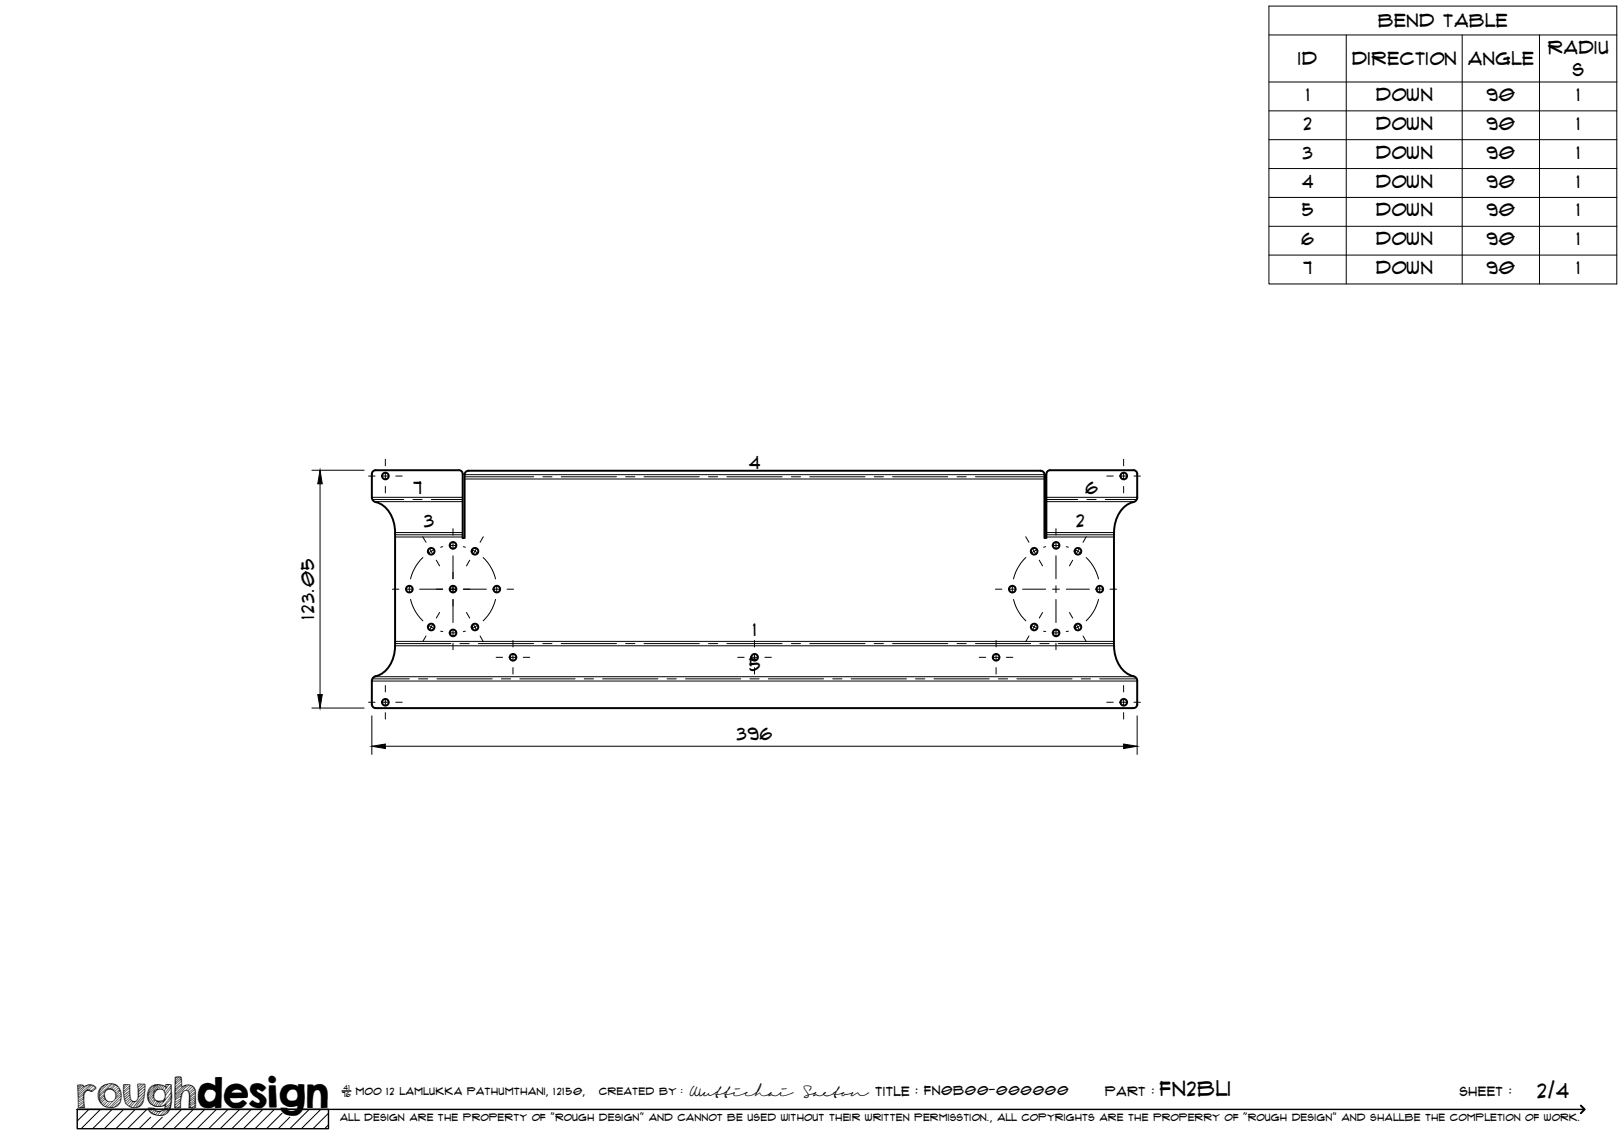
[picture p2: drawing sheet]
<svg xmlns="http://www.w3.org/2000/svg" width="420mm" height="297mm" viewBox="0 0 420 297" stroke-linecap="round" stroke-linejoin="round" font-family="sans-serif">
<!-- layer: Visible -->
<g fill="none" stroke="#000" stroke-width=".51">
<path d="M96.2 122.7v6l.2 .6a2.18 2.18 0 0 0 1.6 .9 8 8 0 0 1 4.2 7.6M102.2 137.8v29.3a7.8 7.8 0 0 1-5.6 8.2l-.4 .9M119.7 122.7a1.01 1.01 0 0 0-1-1h-21.5a.97 .97 0 0 0-1 1M269.2 121.8h-148a1.01 1.01 0 0 0-1 1v16.4h-.5v-16.5M269.2 121.8a1.01 1.01 0 0 1 1 1v16.4h.5v-16.5M288.2 137.8v29.3a7.8 7.8 0 0 0 5.6 8.2l.4 .9M293.2 121.7h-21.5a1.01 1.01 0 0 0-1 1M293.2 121.7a1.01 1.01 0 0 1 1 1M294.2 122.7v6l-.1 .6a2.18 2.18 0 0 1-1.7 .9 8 8 0 0 0-4.2 7.6M96.2 176.2v6a1.01 1.01 0 0 0 1 1h196M294.2 176.2v6a1.01 1.01 0 0 1-1 1"/>
<circle cx="99.7" cy="123.2" r=".86"/>
<circle cx="290.7" cy="123.2" r=".86"/>
<circle cx="105.9" cy="152.4" r=".86"/>
<circle cx="111.6" cy="142.6" r=".86"/>
<circle cx="117.2" cy="152.4" r=".86"/>
<circle cx="117.2" cy="141.1" r=".86"/>
<circle cx="122.9" cy="142.6" r=".86"/>
<circle cx="128.5" cy="152.4" r=".86"/>
<circle cx="261.9" cy="152.4" r=".86"/>
<circle cx="267.6" cy="142.6" r=".86"/>
<circle cx="273.2" cy="141.1" r=".86"/>
<circle cx="278.9" cy="142.6" r=".86"/>
<circle cx="284.5" cy="152.4" r=".86"/>
<circle cx="111.6" cy="162.2" r=".86"/>
<circle cx="117.2" cy="163.8" r=".86"/>
<circle cx="122.9" cy="162.2" r=".86"/>
<circle cx="132.7" cy="170.1" r=".86"/>
<circle cx="195.2" cy="170.1" r=".86"/>
<circle cx="257.7" cy="170.1" r=".86"/>
<circle cx="267.6" cy="162.2" r=".86"/>
<circle cx="273.2" cy="163.8" r=".86"/>
<circle cx="278.9" cy="162.2" r=".86"/>
<circle cx="99.7" cy="181.7" r=".86"/>
<circle cx="290.7" cy="181.7" r=".86"/>
</g>
<!-- layer: Bend Center -->
<g fill="none" stroke="#000" stroke-width=".26">
<path d="M96.3 129.3h8.2M102.2 138.4h17.5M106.8 129.3h2.4M111.6 129.3h8.1M120.2 123.4h17.8M140.4 123.4h2.4M145.2 123.4h14.3M161.9 123.4h2.4M166.6 123.4h14.3M183.3 123.4h2.4M188.1 123.4h14.3M204.7 123.4h2.4"/>
<path d="M209.5 123.4h14.3M226.2 123.4h2.4M230.9 123.4h14.3M247.6 123.4h2.4M252.4 123.4h17.8M270.7 129.3h8.1M270.7 138.4h17.5M281.2 129.3h2.4M286 129.3h8.1M96.3 175.6h9.6M102.2 166.5h14.4M108.3 175.6h2.4"/>
<path d="M113.1 175.6h14.2M119 166.5h2.4M123.8 166.5h14.2M129.7 175.6h2.4M134.5 175.6h14.3M140.4 166.5h2.4M145.2 166.5h14.3M151.2 175.6h2.3M155.9 175.6h14.3M161.9 166.5h2.4M166.6 166.5h14.3M172.6 175.6h2.4"/>
<path d="M177.4 175.6h14.2M183.3 166.5h2.4M188.1 166.5h14.3M194 175.6h2.4M198.8 175.6h14.3M204.7 166.5h2.4M209.5 166.5h14.3M215.5 175.6h2.3M220.2 175.6h14.3M226.2 166.5h2.4M230.9 166.5h14.3M236.9 175.6h2.4"/>
<path d="M241.6 175.6h14.3M247.6 166.5h2.4M252.4 166.5h14.3M258.3 175.6h2.4M263.1 175.6h14.3M269 166.5h2.4M273.8 166.5h14.4M279.7 175.6h2.4M284.5 175.6h9.6"/>
</g>
<!-- layer: Visible Narrow -->
<g fill="none" stroke="#000" stroke-width=".26">
<path d="M96.2 128.7h23.5M96.9 129.8h22.8M102.2 137.8h17.5M102.2 138.9h17.5M120.2 123.9h150M120.2 122.8h150M270.7 129.8h22.8M270.7 137.8h17.5M270.7 128.7h23.5M270.7 138.9h17.5M96.2 176.2h198M96.9 175.1h196.6"/>
<path d="M102.2 166h186M102.2 167.1h186"/>
</g>
<!-- layer: TitleBlock -->
<path d="M20 287h65v5h-65zM20 287h390M88.5 282.3h2.3" fill="none" stroke="#000" stroke-width=".36"/>
<path d="M409 286.1l1 .9-1 1" fill="none" stroke="#000" stroke-width=".51"/>
<g fill="none" stroke="#000" stroke-width=".26">
<path d="M23 287l-3 3.1M26 287l-5 5M29 287l-5 5M32 287l-5 5M35 287l-5 5M38 287l-5 5M39 289.1l-3 2.9M42 289.1l-3 2.9M47 287l-5 5M50 287l-5 5M53 287l-5 5M56 287l-5 5"/>
<path d="M59 287l-5 5M62 287l-5 5M65 287l-5 5M68 287l-5 5M71 287l-5 5M73 288l-4 4M75 289.1l-3 2.9M80 287l-5 5M83 287l-5 5M85 288l-4 4M85 291l-1 1"/>
</g>
<!-- layer: Smart Centers -->
<g fill="none" stroke="#000" stroke-width=".26">
<path d="M99.7 118.8v1.7M290.7 118.8v1.7M95.4 123.2h1.6M98.8 123.2h1.8M99.7 122.3v1.8M99.7 125.9v1.6M102.4 123.2h1.7M109.4 138.9l.8 1.4M117.2 136.8v1.7M125 138.9l-.8 1.4M265.4 138.9l.8 1.4M273.2 136.8v1.7"/>
<path d="M281 138.9l-.8 1.4M286.3 123.2h1.7M289.8 123.2h1.8M290.7 122.3v1.8M290.7 125.9v1.6M293.4 123.2h1.6M101.5 152.4h1.7M105 152.4h1.8M105.9 151.5v1.8M106.2 155.1l1 2.6 1 1.6 1.2 1.3M108.6 152.4h5.9M109.4 144.3l-1.2 1.3-1 1.6-1 2.6"/>
<path d="M111.1 141.9l.9 1.5M112.3 142.2l-1.5 .9M112.9 145l.8 1.4M113.7 158.5l-.8 1.4M114.6 141.4l-.6 .2M116.3 152.4h1.8M116.3 141.2h1.8M117.2 140.2v1.8M117.2 143.8v6M117.2 151.6v1.7M117.2 155.1v6M119.9 141.4l.5 .2"/>
<path d="M119.9 152.4h5.9M120.7 158.5l.8 1.4M121.5 145l-.8 1.4M122.1 142.2l1.5 .9M123.3 141.9l-.9 1.5M125 144.3l1.2 1.3 1 1.6 1 2.6M127.6 152.4h1.8M128.2 155.1l-1 2.6-1 1.6-1.2 1.3M128.5 151.5v1.8M131.2 152.4h1.7M257.5 152.4h1.7M261 152.4h1.8"/>
<path d="M261.9 151.5v1.8M262.2 155.1l1 2.6 1 1.6 1.2 1.3M264.6 152.4h5.9M265.4 144.3l-1.2 1.3-1 1.6-1 2.6M267.1 141.9l.9 1.5M268.3 142.2l-1.5 .9M268.9 145l.8 1.4M269.7 158.5l-.8 1.4M270.5 141.4l-.5 .2M272.3 152.4h1.8M272.3 141.2h1.8M273.2 140.2v1.8"/>
<path d="M273.2 143.8v6M273.2 151.6v1.7M273.2 155.1v6M275.9 141.4l.5 .2M275.9 152.4h5.9M276.7 158.5l.8 1.4M277.5 145l-.8 1.4M278.1 142.2l1.5 .9M279.3 141.9l-.9 1.5M281 144.3l1.2 1.3 1 1.6 1 2.6M283.6 152.4h1.8M284.2 155.1l-1 2.6-1 1.6-1.2 1.3"/>
<path d="M284.5 151.5v1.8M287.2 152.4h1.7M99.7 177.4v1.6M110.2 164.6l-.8 1.4M110.8 161.8l1.5 .9M112 161.5l-.9 1.5M114 163.3l.6 .1M116.3 163.7h1.8M117.2 162.9v1.7M117.2 166.4v1.7M120.4 163.3l-.5 .1M122.4 161.5l.9 1.5"/>
<path d="M123.6 161.8l-1.5 .9M124.2 164.6l.8 1.4M128.4 170.1h1.6M131.8 170.1h1.8M132.7 165.7v1.7M132.7 169.2v1.8M132.7 172.7v1.7M135.4 170.1h1.7M190.9 170.1h1.6M194.3 170.1h1.8M195.2 165.7v1.7M195.2 169.2v1.8"/>
<path d="M195.2 172.7v1.7M197.9 170.1h1.7M253.3 170.1h1.7M256.8 170.1h1.8M257.7 165.7v1.7M257.7 169.2v1.8M257.7 172.7v1.7M260.4 170.1h1.6M266.2 164.6l-.8 1.4M266.8 161.8l1.5 .9M268 161.5l-.9 1.5M270 163.3l.5 .1"/>
<path d="M272.3 163.7h1.8M273.2 162.9v1.7M273.2 166.4v1.7M276.4 163.3l-.5 .1M278.4 161.5l.9 1.5M279.6 161.8l-1.5 .9M280.2 164.6l.8 1.4M290.7 177.4v1.6M95.4 181.7h1.6M98.8 181.7h1.8M99.7 180.8v1.8M99.7 184.4v1.7"/>
<path d="M102.4 181.7h1.7M286.3 181.7h1.7M289.8 181.7h1.8M290.7 180.8v1.8M290.7 184.4v1.7M293.4 181.7h1.6"/>
</g>
<!-- layer: Bend Tables -->
<path d="M328.3 1.6h90v71.9h-90zM328.3 9h90M348.3 9v64.5M378.3 9v64.5M398.3 9v64.5M328.3 21.2h90M328.3 28.7h90M328.3 36.1h90M328.3 43.6h90M328.3 51.1h90M328.3 58.6h90M328.3 66h90" fill="none" stroke="#000" stroke-width=".26"/>
<!-- layer: FD_Dimensions -->
<path d="M80.7 121.7h13.5M82.8 125.2v54.5M80.7 183.2h13.5M96.2 185.2v10M99.7 193.1h191M294.2 185.2v10" fill="none" stroke="#000" stroke-width=".26"/>
<path d="M82.8 121.7l.6 3.5h-1.2zM82.2 179.7h1.2l-.6 3.5zM96.2 193.1l3.5-.6v1.2zM290.7 192.5l3.5 .6-3.5 .6z" fill="#000" stroke="#000" stroke-width=".26"/>
<text font-size="9.7" x="19.9" y="286.8">roughdesign</text>
<g font-size="5.3">
<text x="300.1" y="283.6">FN2BLI</text>
<text x="397.8" y="284">2/4</text>
</g>
<g font-size="4.6">
<text x="356.6" y="7">Bend Table</text>
<text x="335.9" y="16.9">ID</text>
<text x="349.8" y="16.8">Direction</text>
<text x="379.8" y="16.9">Angle</text>
<text x="400.5" y="13.9">Radiu</text>
<text x="406.9" y="19.8">s</text>
<text x="338" y="26.1">1</text>
<text x="356" y="26.1">Down</text>
<text x="384.6" y="26.1">90</text>
<text x="408" y="26.1">1</text>
<text x="337.3" y="33.6">2</text>
<text x="356" y="33.6">Down</text>
<text x="384.6" y="33.6">90</text>
<text x="408" y="33.6">1</text>
<text x="337.1" y="41">3</text>
<text x="356" y="41.1">Down</text>
<text x="384.6" y="41">90</text>
<text x="408" y="41">1</text>
<text x="336.9" y="48.5">4</text>
<text x="356" y="48.5">Down</text>
<text x="384.6" y="48.5">90</text>
<text x="408" y="48.5">1</text>
<text x="336.9" y="56">5</text>
<text x="356" y="56">Down</text>
<text x="384.6" y="56">90</text>
<text x="408" y="56">1</text>
<text x="336.7" y="63.4">6</text>
<text x="356" y="63.5">Down</text>
<text x="384.6" y="63.4">90</text>
<text x="408" y="63.4">1</text>
<text x="337.2" y="70.9">7</text>
<text x="356" y="70.9">Down</text>
<text x="384.6" y="70.9">90</text>
<text x="408" y="70.9">1</text>
<text x="193.8" y="121.4">4</text>
<text x="107" y="127.8">7</text>
<text x="280.8" y="127.8">6</text>
<text x="109.7" y="136.3">3</text>
<text x="278.5" y="136.3">2</text>
<text x="81.3" y="160.2" transform="rotate(-90 81.3 160.2)">123.05</text>
<text x="194.9" y="164.5">1</text>
<text x="193.8" y="173.6">5</text>
<text x="190.6" y="191.6">396</text>
</g>
<g font-size="3.4">
<text x="178.3" y="283.5">Wuttichai</text>
<text x="208.1" y="283.5">Saeton title : FN0B00-000000</text>
</g>
<g font-size="3.3">
<text x="286" y="283.5">Part :</text>
<text x="377.7" y="283.5">sheet :</text>
</g>
<g font-size="2.7">
<text x="92.1" y="283.3">moo 12 Lamlukka pathumthani, 12150,</text>
<text x="155" y="283.3">created by :</text>
</g>
<text font-size="2.6" x="88" y="290.1">all design are the property of &quot;rough design&quot; and cannot be used without their written permisstion., all copyrights are the properry of &quot;rough design&quot; and shallbe the completion of work.</text>
<g font-size="1.9">
<text x="88.5" y="283.9">76</text>
<text x="88.9" y="282.1">41</text>
</g>
</svg>
